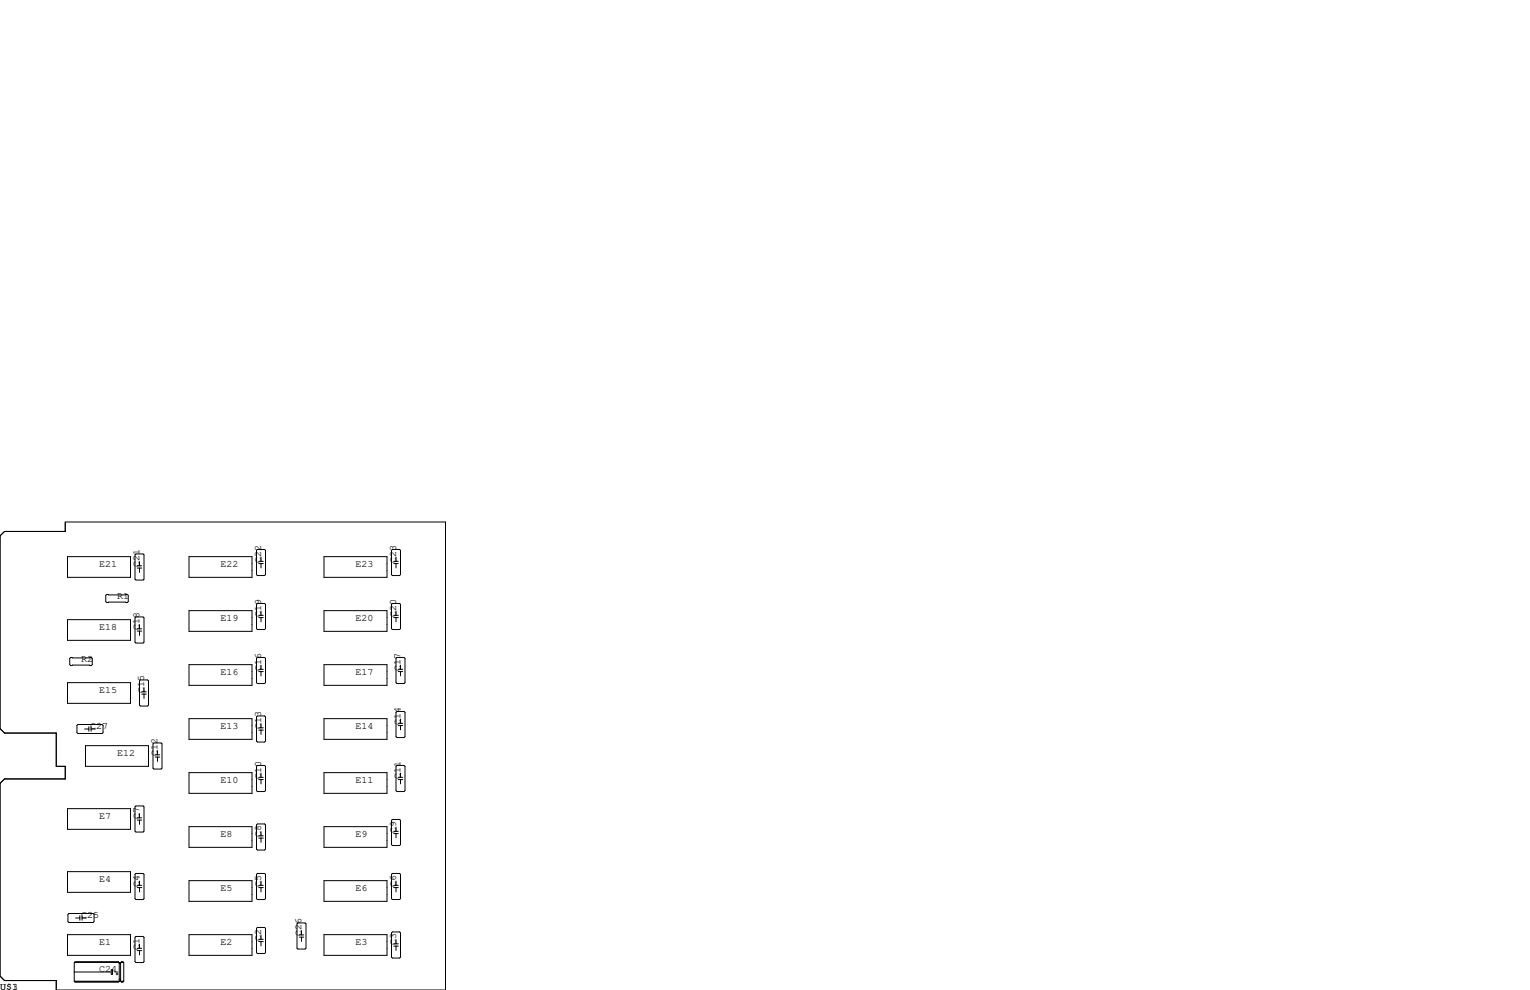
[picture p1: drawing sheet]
<svg xmlns="http://www.w3.org/2000/svg" width="432mm" height="279mm" viewBox="0 0 432 279" stroke-linecap="round" stroke-linejoin="round" font-family="sans-serif">
<g fill="none" stroke="#000" stroke-width=".28">
<path d="M0 151.3l1.3-1.3h17.1v-2.7h107.3v132.1h-109.8v-2.7h-14.6l-1.3-1.2v-54.4l1.3-1.3h17.1v-3.5h-2.5v-9.4h-14.6l-1.3-1.3zM19.1 157.1h17.7v5.8h-17.7zM38.1 156.6l.3-.3h2l.2 .3v6.8l-.2 .3h-2l-.3-.3zM38.7 159.7h1.3M39.4 158.5v1.2M53.3 157.1h17.8v5.8h-17.8zM72.4 155.3l.2-.2h2.1l.2 .2v6.9l-.2 .2h-2.1l-.2-.2zM73 159.1h1.3M73 158.4h1.3M73.7 157.2v1.2M73.7 159.1v1.2M91.4 157.1h17.8v5.8h-17.8z"/>
<path d="M110.5 155.3l.2-.2h2.1l.2 .2v6.9l-.2 .2h-2.1l-.2-.2zM111.1 159.1h1.3M111.1 158.4h1.3M111.8 157.2v1.2M111.8 159.1v1.2M19.1 174.9h17.7v5.8h-17.7zM30.1 167.8h5.8l.3 .2v1.8l-.3 .3h-5.8l-.3-.3v-1.8zM38.4 174.1h2l.2 .3v6.8l-.2 .3h-2l-.3-.3v-6.8zM38.7 178.1h1.3M38.7 177.5h1.3M38.7 160.3h1.3M39.4 160.3v1.2"/>
<path d="M39.4 176.3v1.2M39.4 178.1v1.2M53.3 172.3h17.8v5.9h-17.8zM72.4 170.6l.2-.3h2.1l.2 .3v6.8l-.2 .3h-2.1l-.2-.3zM73 174.3h1.3M73 173.7h1.3M73.7 172.5v1.2M73.7 174.3v1.2M91.4 172.3h17.8v5.9h-17.8zM110.5 170.6l.2-.3h2.1l.2 .3v6.8l-.2 .3h-2.1l-.2-.3zM111.1 174.3h1.3M111.1 173.7h1.3"/>
<path d="M111.8 172.5v1.2M111.8 174.3v1.2M19.1 192.7h17.7v5.8h-17.7zM19.9 185.5h5.9l.2 .3v1.8l-.2 .2h-5.9l-.2-.2v-1.8zM39.6 191.9h2.1l.2 .3v6.8l-.2 .3h-2.1l-.2-.3v-6.8zM40 195.9h1.3M40 195.2h1.3M40.6 194.1v1.1M40.6 195.9v1.2M53.3 187.6h17.8v5.8h-17.8zM72.6 185.5h2.1l.2 .3v6.9l-.2 .2h-2.1l-.2-.2v-6.9zM73 189.5h1.3"/>
<path d="M73 188.9h1.3M73.7 187.7v1.2M73.7 189.5v1.3M91.4 187.6h17.8v5.8h-17.8zM112 185.5h2l.3 .3v6.9l-.3 .2h-2l-.2-.2v-6.9zM112.4 189.5h1.3M112.4 188.9h1.3M113 187.7v1.2M113 189.5v1.3M22 204.5h6.8l.3 .2v2.1l-.3 .2h-6.8l-.3-.2v-2.1zM23.9 205.7h1.2M24.1 210.4h17.8v5.9h-17.8z"/>
<path d="M25.1 205.1v1.3M25.7 205.1v1.3M25.7 205.7h1.2M43.4 209.7h2.1l.2 .2v6.9l-.2 .2h-2.1l-.2-.2v-6.9zM43.8 213.7h1.3M43.8 213h1.3M44.5 211.8v1.2M44.5 213.7v1.2M53.3 202.8h17.8v5.9h-17.8zM53.3 218.1h17.8v5.8h-17.8zM72.4 202.3l.2-.2h2.1l.2 .2v6.9l-.2 .2h-2.1l-.2-.2zM72.6 216h2.1l.2 .3v6.8l-.2 .3h-2.1l-.2-.3v-6.8z"/>
<path d="M73 219.4h1.3M73 206h1.3M73 205.4h1.3M73.7 204.2v1.2M73.7 206v1.3M73.7 218.2v1.2M91.4 202.8h17.8v5.9h-17.8zM91.4 218.1h17.8v5.8h-17.8zM112 200.8h2l.3 .2v6.9l-.3 .3h-2l-.2-.3v-6.9zM112 216h2l.3 .3v6.8l-.3 .3h-2l-.2-.3v-6.8zM112.4 219.4h1.3M112.4 204.8h1.3"/>
<path d="M112.4 204.1h1.3M113 202.9v1.2M113 204.8v1.2M113 218.2v1.2M19.1 228.2h17.7v5.9h-17.7zM38.4 227.5h2l.2 .2v6.9l-.2 .2h-2l-.3-.2v-6.9zM38.7 231.4h1.3M38.7 230.8h1.3M39.4 229.6v1.2M39.4 231.4v1.3M53.3 233.3h17.8v5.8h-17.8zM72.6 232.5h2.1l.2 .3v6.8l-.2 .3h-2.1l-.2-.3v-6.8z"/>
<path d="M73 236.5h1.3M73 235.9h1.3M73 220h1.3M73.7 220v1.2M73.7 234.7v1.2M73.7 236.5v1.2M91.4 233.3h17.8v5.8h-17.8zM110.7 231.3h2.1l.2 .2v6.9l-.2 .2h-2.1l-.2-.2v-6.9zM111.1 235.3h1.3M111.1 234.6h1.3M111.8 233.4v1.2M111.8 235.3v1.2"/>
<path d="M112.4 220h1.3M113 220v1.2M19.1 246h17.7v5.8h-17.7zM19.2 258.1l.2-.3h6.9l.2 .3v2l-.2 .2h-6.9l-.2-.2zM21.3 259.1h1.2M22.5 258.4v1.3M23.2 258.4v1.3M23.2 259.1h1.2M38.1 246.8l.3-.3h2l.2 .3v6.8l-.2 .3h-2l-.3-.3zM38.7 250.5h1.3M38.7 249.9h1.3M39.4 248.7v1.2"/>
<path d="M39.4 250.5v1.2M53.3 248.5h17.8v5.9h-17.8zM72.4 246.8l.2-.3h2.1l.2 .3v6.8l-.2 .3h-2.1l-.2-.3zM73 250.5h1.3M73 249.9h1.3M73.7 248.7v1.2M73.7 250.5v1.2M91.4 248.5h17.8v5.9h-17.8zM110.5 246.8l.2-.3h2.1l.2 .3v6.8l-.2 .3h-2.1l-.2-.3zM111.1 250.5h1.3M111.1 249.9h1.3M111.8 248.7v1.2"/>
<path d="M111.8 250.5v1.2M19.1 263.8h17.7v5.8h-17.7zM21 276.9h13.9M21 274.3h10.3M21.1 271.6h12.4M21.2 277.1h12.2M31.4 273.7h.4v1.3h-.4zM32.4 274.3h.9M32.8 274.9h.5M33 274.6v.5M33.4 271.5h-12.2l-.2 .2v5.2M33.4 271.5l.1 .1"/>
<path d="M33.4 271.5h-12.2M33.5 271.6l.2 .1M33.7 271.7v5.2l-.3 .3h-12.2l-.2-.3M33.7 276.4h.3M33.7 271.7h.3M33.7 271.8h.3M33.8 276.8h.1M34 271.7v5.2l.3 .3h.4l.2-.3M34.2 271.6h.6M34.3 277.1h.4M34.7 271.5h-.4l-.3 .2M34.7 271.5l.1 .1"/>
<path d="M34.7 271.5h-.4M34.8 271.6l.1 5.3M38.1 264.5l.3-.2h2l.2 .2v6.9l-.2 .3h-2l-.3-.3zM38.7 268.3h1.3M38.7 267.6h1.3M39.4 266.4v1.2M39.4 268.3v1.2M53.3 263.8h17.8v5.8h-17.8zM72.4 262l.2-.3h2.1l.2 .3v6.9l-.2 .2h-2.1l-.2-.2zM73 265.7h1.3M73 265.1h1.3M73.7 263.9v1.2"/>
<path d="M73.7 265.7v1.3M83.8 260.7l.3-.2h2l.3 .2v6.9l-.3 .2h-2l-.3-.2zM84.5 263.9h1.2M84.5 264.5h1.2M85.1 262.6v1.3M85.1 264.5v1.2M91.4 263.8h17.8v5.8h-17.8zM110.5 263.3l.2-.3h2.1l.2 .3v6.8l-.2 .3h-2.1l-.2-.3zM111.1 267h1.3M111.1 266.4h1.3M111.8 265.2v1.2M111.8 267v1.2"/>
</g>
<g font-size="2.8">
<text x="27.9" y="160">E21</text>
<text x="39.4" y="160" transform="rotate(-90 39.4 160)">C21</text>
<text x="62.2" y="160">E22</text>
<text x="73.7" y="158.8" transform="rotate(-90 73.7 158.8)">C22</text>
<text x="100.3" y="160">E23</text>
<text x="111.8" y="158.8" transform="rotate(-90 111.8 158.8)">C23</text>
<text x="33" y="168.9">R1</text>
<text x="73.7" y="174" transform="rotate(-90 73.7 174)">C19</text>
<text x="111.8" y="174" transform="rotate(-90 111.8 174)">C20</text>
<text x="27.9" y="177.8">E18</text>
<text x="39.4" y="177.8" transform="rotate(-90 39.4 177.8)">C18</text>
<text x="62.2" y="175.3">E19</text>
<text x="100.3" y="175.3">E20</text>
<text x="22.9" y="186.7">R2</text>
<text x="62.2" y="190.5">E16</text>
<text x="73.7" y="189.2" transform="rotate(-90 73.7 189.2)">C16</text>
<text x="100.3" y="190.5">E17</text>
<text x="113" y="189.2" transform="rotate(-90 113 189.2)">C17</text>
<text x="27.9" y="195.6">E15</text>
<text x="40.6" y="195.6" transform="rotate(-90 40.6 195.6)">C15</text>
<text x="25.4" y="205.7">C27</text>
<text x="62.2" y="205.7">E13</text>
<text x="73.7" y="205.7" transform="rotate(-90 73.7 205.7)">C13</text>
<text x="100.3" y="205.7">E14</text>
<text x="113" y="204.5" transform="rotate(-90 113 204.5)">C14</text>
<text x="33" y="213.4">E12</text>
<text x="44.4" y="213.4" transform="rotate(-90 44.4 213.4)">C12</text>
<text x="62.2" y="221">E10</text>
<text x="73.7" y="219.7" transform="rotate(-90 73.7 219.7)">C10</text>
<text x="100.3" y="221">E11</text>
<text x="113" y="219.7" transform="rotate(-90 113 219.7)">C11</text>
<text x="27.9" y="231.1">E7</text>
<text x="39.4" y="231.1" transform="rotate(-90 39.4 231.1)">C7</text>
<text x="62.2" y="236.2">E8</text>
<text x="73.7" y="236.2" transform="rotate(-90 73.7 236.2)">C8</text>
<text x="100.3" y="236.2">E9</text>
<text x="111.8" y="234.9" transform="rotate(-90 111.8 234.9)">C9</text>
<text x="27.9" y="248.9">E4</text>
<text x="39.4" y="250.2" transform="rotate(-90 39.4 250.2)">C4</text>
<text x="62.2" y="251.5">E5</text>
<text x="73.7" y="250.2" transform="rotate(-90 73.7 250.2)">C5</text>
<text x="100.3" y="251.5">E6</text>
<text x="111.8" y="250.2" transform="rotate(-90 111.8 250.2)">C6</text>
<text x="22.9" y="259.1">C25</text>
<text x="27.9" y="266.7">E1</text>
<text x="39.4" y="268" transform="rotate(-90 39.4 268)">C1</text>
<text x="62.2" y="266.7">E2</text>
<text x="73.7" y="265.4" transform="rotate(-90 73.7 265.4)">C2</text>
<text x="85.1" y="264.2" transform="rotate(-90 85.1 264.2)">C26</text>
<text x="100.3" y="266.7">E3</text>
<text x="111.8" y="266.7" transform="rotate(-90 111.8 266.7)">C3</text>
<text x="27.9" y="274.3">C24</text>
<text x="0" y="279.4">U$1</text>
<text x="0" y="279.4">U$3</text>
</g>
</svg>
